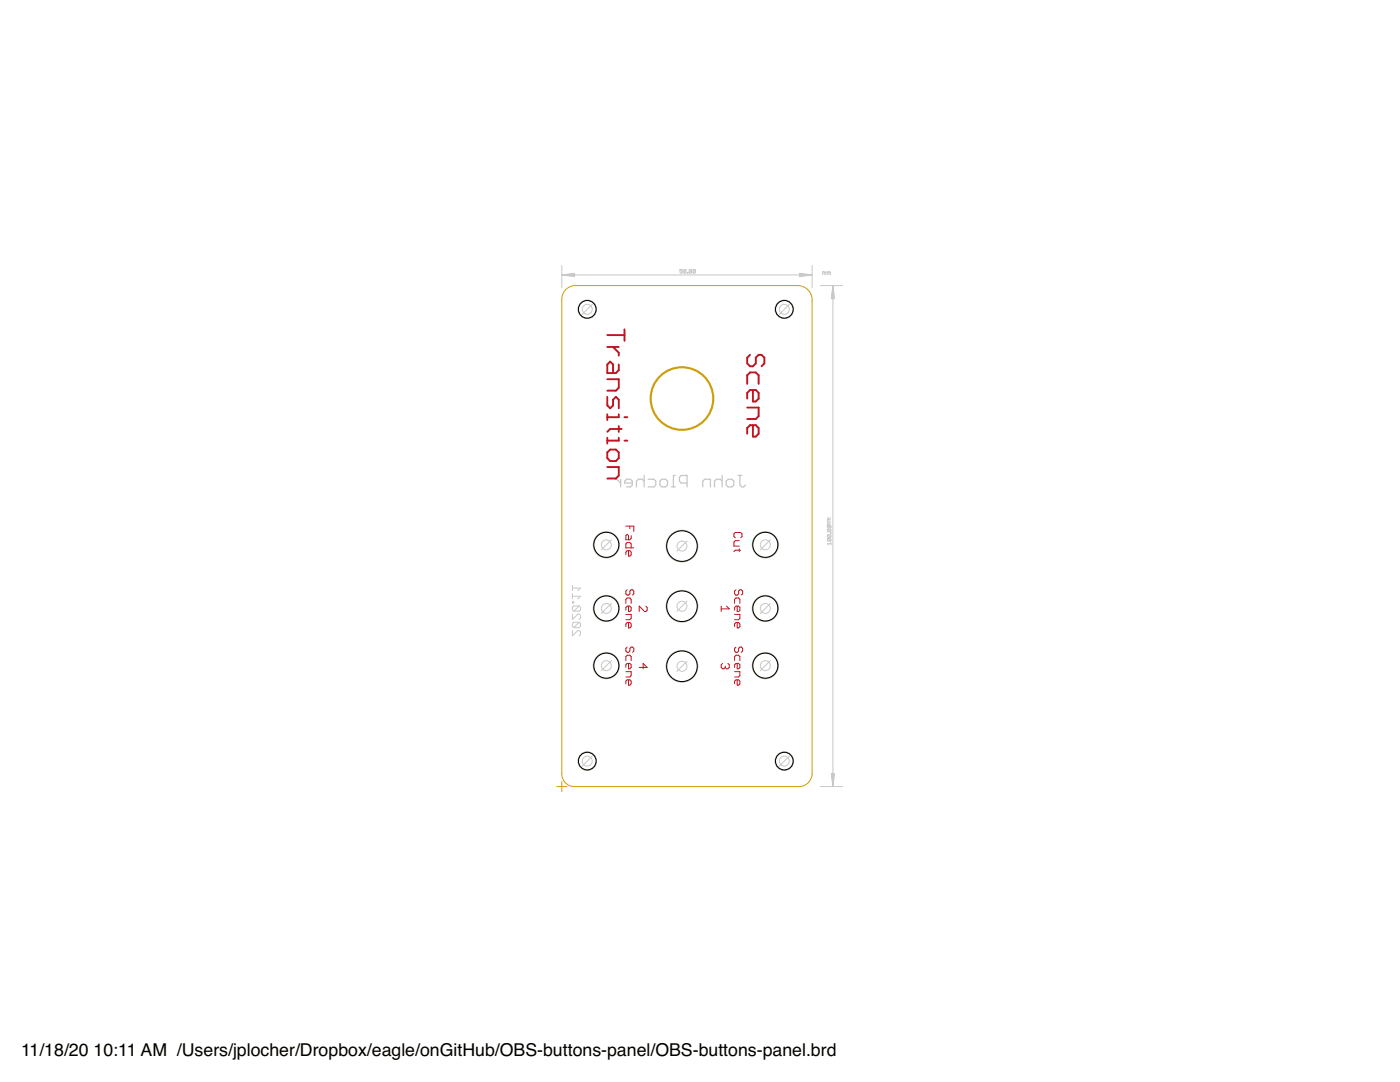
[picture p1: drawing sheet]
<svg xmlns="http://www.w3.org/2000/svg" width="279mm" height="216mm" viewBox="0 0 279 216" stroke-linecap="round" stroke-linejoin="round" font-family="sans-serif">
<g fill="none" stroke="#c8c8c8" stroke-width=".2">
<path d="M112.1 53v4.4M112.2 54.9h49.8M112.2 54.9l2.5-.4v.7zM112.2 54.9l2.5 .1M112.2 54.9l2.5 .2M114.7 54.7l-2.5 .2M114.7 54.6l-2.5 .3M136.2 53.8h-.5v.3l.2-.1 .3 .1-.2 .4-.3-.1M136.9 53.9l-.4-.1-.1 .6M136.9 53.9l-.1 .6-.4-.1M136.9 53.9l-.5 .5M137.2 54.4l.1 .1z"/>
<path d="M138 53.9l-.3-.1-.2 .6M138 53.9l-.1 .6-.4-.1M138 53.9l-.5 .5M138.8 53.9l-.4-.1-.1 .6M138.8 53.9v.5l-.1 .1-.4-.1M138.8 53.9l-.5 .5M159.6 54.5l2.4 .4-2.4 .3zM159.6 54.7l2.4 .2M159.6 54.6l2.4 .3M162 54.9l-2.4 .1M162 54.9l-2.4 .2M162.1 53v4.4"/>
<path d="M163.7 57h4.5M164.5 54.4l-.3-.2v.6M164.5 54.4v.4M164.5 54.4l.2-.2 .1 .2v.4M165.4 54.4l-.3-.2v.6M165.4 54.4l.2-.2 .2 .2v.4M165.4 54.4v.4M166.2 57v99.9M166.2 57l.3 2.6h-.6zM166.2 57l-.1 2.6M166.2 57l.1 2.6M166.2 57l-.2 2.6"/>
<path d="M166.2 57l.3 2.6M114.2 116.8v1.1M114.2 118.4v1.1M114.2 119h1.6l-.5 .5M114.2 117.3h1.6l-.5 .6M165.2 104.9h.5l.1 .1-.1 .3M165.2 105.6h.5l.1 .1-.1 .4M165.2 106.7h.5l.1 .1-.1 .4M165.2 107.5h.5l.1 .1-.1 .4M165.2 107.5l-.1 .1 .1 .4h.5M165.2 104.9l-.1 .1 .1 .3h.5M165.2 105.6l-.1 .1 .1 .4h.5"/>
<path d="M165.2 106.7l-.1 .1 .1 .4h.5M165.2 107.5l.5 .5M165.2 106.7l.5 .5M165.2 105.6l.5 .5M165.2 104.9l.5 .4M165.3 103.7l-.2 .3h.6M165.3 104.6l-.2 .3h.6M165.3 104.6h.4M165.3 103.7h.4M165.7 106.3l.1 .2zM165.7 104.3h-.4l-.2 .2 .2 .1M165.7 103.4h-.4l-.2 .1 .2 .2"/>
<path d="M165.8 108.5h-.7l.3 .2M165.8 108.2v.5M114.2 120.1h.3v.2h-.3zM114.2 122.5v1.1l1.1-1.1h.3l.2 .3v.5l-.2 .3M114.2 125.8v1.1l1.1-1.1h.3l.2 .3v.5l-.2 .3M115.6 120.9h-1.1l-.3 .3v.5l.3 .3M115.6 124.2h-1.1l-.3 .2v.6l.3 .2M115.6 120.9l.2 .3v.5l-.2 .3h-1.1M115.6 124.2l.2 .2v.6l-.2 .2h-1.1M115.6 124.2l-1.1 1M115.6 120.9l-1.1 1.1M163.7 157h4.5"/>
<path d="M165.9 154.3h.6l-.3 2.6zM166 154.3l.2 2.6M166.1 154.3l.1 2.6M166.3 154.3l-.1 2.6M166.5 154.3l-.3 2.6"/>
</g>
<g fill="none" stroke="#c8c8c8" stroke-width=".25">
<path d="M122.7 95.6h.4l.8 .8M123.9 95.6v1.6M126.2 96.4h-1.5v-.4l.4-.4h.7l.4 .4v.8l-.4 .4h-.7M128.5 96l-.3-.4h-.8l-.4 .4v1.2M128.5 94.9v2.3M129.3 95.6h1.2l.4 .4v.8l-.4 .4h-1.2M131.7 96l.4-.4h.7l.4 .4v.8l-.4 .4h-.7l-.4-.4zM134 97.2h.8M134.8 94.9h-.4v2.3M137.1 96.4h-1.1l-.4-.4v-.8l.4-.3h1.1v2.3M140.3 97.2v-1.2l.3-.4h1.2v1.6M144.1 96l-.4-.4h-.7l-.4 .4v1.2"/>
<path d="M144.1 94.9v2.3M144.9 96l.4-.4h.8l.4 .4v.8l-.4 .4h-.8l-.4-.4zM147.3 94.9h.7M147.7 94.9v1.9l.3 .4h.4l.4-.4"/>
</g>
<g fill="#c8c8c8" stroke="#c8c8c8" stroke-width=".2">
<circle cx="136.1" cy="121" r="3.2"/>
<circle cx="136.1" cy="132.9" r="3.2"/>
<circle cx="136.1" cy="109" r="3.2"/>
<circle cx="152.7" cy="108.7" r="2.6"/>
<circle cx="121" cy="108.7" r="2.6"/>
<circle cx="152.7" cy="121.4" r="2.6"/>
<circle cx="152.7" cy="132.8" r="2.6"/>
<circle cx="121" cy="132.8" r="2.6"/>
<circle cx="121" cy="121.4" r="2.6"/>
<circle cx="117.2" cy="61.7" r="1.84"/>
<circle cx="156.5" cy="61.7" r="1.84"/>
<circle cx="117.2" cy="151.9" r="1.84"/>
<circle cx="156.5" cy="151.9" r="1.84"/>
</g>
<g fill="none" stroke="#bf1421" stroke-width=".38">
<path d="M121.2 66.9h3.4M121.2 69.2h2.3M121.2 75.7h2.3v1.7l-.6 .6h-1.7M121.2 79.2v1.7l.6 .6 .5-.6v-1.1l.6-.6 .6 .6v1.7M122.3 69.2l1.2 1.2v.6M123.5 72.7v1.2l-.6 .5h-1.7v-1.7l.6-.5 .5 .5v1.7M124.6 65.7v2.3M149.1 76.6v-1.7l.6-.6h1.1l.6 .6v1.7M149.7 70.8l-.6 .6v1.1l.6 .6h.6l.5-.6v-1.1l.6-.6h.6l.5 .6v1.1l-.5 .6M150.3 77.8v2.3h.5l.6-.6v-1.1l-.6-.6h-1.1l-.6 .6v1.1M121.2 90.3l.6-.6h1.1l.6 .6v1.1l-.6 .6h-1.1l-.6-.6zM121.2 93.2h2.3v1.7l-.6 .6h-1.7"/>
<path d="M121.2 82.7v1.1M121.2 87.4v1.1M123.5 82.7v.5h-2.3M123.5 85v1.2M123.5 87.4v.5h-2.3M124.1 85.6h-2.3l-.6 .6M124.6 83.2h.6M124.6 87.9h.6M149.1 81.3h2.3v1.7l-.6 .6h-1.7M150.3 84.8v2.3h.5l.6-.5v-1.2l-.6-.6h-1.1l-.6 .6v1.2"/>
</g>
<g fill="none" stroke="#bf1421" stroke-width=".2">
<path d="M124.9 105h1.6v1M125.2 117.7l-.3 .2v.6l.3 .2h.2l.3-.2v-.6l.3-.2h.2l.3 .2v.6l-.3 .2M125.4 109.9v1.1h.3l.3-.3v-.5l-.3-.3h-.5l-.3 .3v.5M125.7 105v.5M126 106.9v.5l-.3 .3h-.8v-.8l.3-.3 .2 .3v.8M126 109.3v-.8l-.3-.2h-.5l-.3 .2v.8h1.6M146.7 107.3l-.2-.2v-.6l.2-.2h1.1l.3 .2v.6l-.3 .2M146.9 117.7l-.3 .2v.6l.3 .2h.2l.3-.2v-.6l.3-.2h.2l.3 .2v.6l-.3 .2M147.5 107.9h-.8l-.2 .3v.8h1M147.5 109.5v.6M147.8 109.8h-1.1l-.2 .3M124.9 120.4v-.8l.3-.3h.5l.3 .3v.8"/>
<path d="M124.9 122.6h1.1v.8l-.3 .3h-.8M124.9 131.8v-.8l.3-.3h.5l.3 .3v.8M124.9 134h1.1v.8l-.3 .3h-.8M125.2 129.1l-.3 .3v.5l.3 .3h.2l.3-.3v-.5l.3-.3h.2l.3 .3v.5l-.3 .3M125.4 120.9v1.1h.3l.3-.2v-.6l-.3-.3h-.5l-.3 .3v.6M125.4 124.2v1.1h.3l.3-.3v-.5l-.3-.3h-.5l-.3 .3v.5M125.4 132.4v1.1h.3l.3-.3v-.5l-.3-.3h-.5l-.3 .3v.5M125.4 135.7v1h.3l.3-.2v-.6l-.3-.2h-.5l-.3 .2v.6M127.6 133.2h1.6l-.8-.8v1.1M128.9 120.9l.3 .3v.6l-.3 .2h-.3l-1-1.1v1.1M143.9 120.9v1.1M144.2 132.4l-.3 .3v.5l.3 .3h.3l.2-.3"/>
<path d="M144.7 132.9v.3M145 120.9l.5 .6h-1.6M145.3 132.4l.2 .3v.5l-.2 .3h-.3l-.3-.3M146.6 120.4v-.8l.3-.3h.5l.3 .3v.8M146.6 131.8v-.8l.3-.3h.5l.3 .3v.8M146.6 122.6h1.1v.8l-.3 .3h-.8M146.6 134h1.1v.8l-.3 .3h-.8M146.9 129.1l-.3 .3v.5l.3 .3h.2l.3-.3v-.5l.3-.3h.2l.3 .3v.5l-.3 .3M147.1 120.9v1.1h.3l.3-.2v-.6l-.3-.3h-.5l-.3 .3v.6M147.1 124.2v1.1h.3l.3-.3v-.5l-.3-.3h-.5l-.3 .3v.5M147.1 132.4v1.1h.3l.3-.3v-.5l-.3-.3h-.5l-.3 .3v.5M147.1 135.7v1h.3l.3-.2v-.6l-.3-.2h-.5l-.3 .2v.6"/>
</g>
<g fill="none" stroke="#cc9e0a" stroke-width=".2">
<path d="M111.1 157h2M112.1 155.9v2.1"/>
<circle cx="136.1" cy="121" r="3"/>
</g>
<circle cx="136.1" cy="79.5" r="6.2" fill="none" stroke="#cc9e0a" stroke-width=".42"/>
<circle cx="136.1" cy="121" r="3" fill="#fff" stroke="#000" stroke-width=".2"/>
<circle cx="136.1" cy="132.9" r="3" fill="none" stroke="#cc9e0a" stroke-width=".2"/>
<circle cx="136.1" cy="132.9" r="3" fill="#fff" stroke="#000" stroke-width=".2"/>
<circle cx="136.1" cy="109" r="3" fill="none" stroke="#cc9e0a" stroke-width=".2"/>
<circle cx="136.1" cy="109" r="3" fill="#fff" stroke="#000" stroke-width=".2"/>
<circle cx="152.7" cy="108.7" r="2.5" fill="none" stroke="#cc9e0a" stroke-width=".2"/>
<circle cx="152.7" cy="108.7" r="2.5" fill="#fff" stroke="#000" stroke-width=".2"/>
<circle cx="121" cy="108.7" r="2.5" fill="none" stroke="#cc9e0a" stroke-width=".2"/>
<circle cx="121" cy="108.7" r="2.5" fill="#fff" stroke="#000" stroke-width=".2"/>
<circle cx="152.7" cy="121.4" r="2.5" fill="none" stroke="#cc9e0a" stroke-width=".2"/>
<circle cx="152.7" cy="121.4" r="2.5" fill="#fff" stroke="#000" stroke-width=".2"/>
<circle cx="152.7" cy="132.8" r="2.5" fill="none" stroke="#cc9e0a" stroke-width=".2"/>
<circle cx="152.7" cy="132.8" r="2.5" fill="#fff" stroke="#000" stroke-width=".2"/>
<circle cx="121" cy="132.8" r="2.5" fill="none" stroke="#cc9e0a" stroke-width=".2"/>
<circle cx="121" cy="132.8" r="2.5" fill="#fff" stroke="#000" stroke-width=".2"/>
<circle cx="121" cy="121.4" r="2.5" fill="none" stroke="#cc9e0a" stroke-width=".2"/>
<circle cx="121" cy="121.4" r="2.5" fill="#fff" stroke="#000" stroke-width=".2"/>
<circle cx="117.2" cy="61.7" r="1.76" fill="none" stroke="#cc9e0a" stroke-width=".2"/>
<circle cx="117.2" cy="61.7" r="1.76" fill="#fff" stroke="#000" stroke-width=".2"/>
<circle cx="156.5" cy="61.7" r="1.76" fill="none" stroke="#cc9e0a" stroke-width=".2"/>
<circle cx="156.5" cy="61.7" r="1.76" fill="#fff" stroke="#000" stroke-width=".2"/>
<circle cx="117.2" cy="151.9" r="1.76" fill="none" stroke="#cc9e0a" stroke-width=".2"/>
<circle cx="117.2" cy="151.9" r="1.76" fill="#fff" stroke="#000" stroke-width=".2"/>
<circle cx="156.5" cy="151.9" r="1.76" fill="none" stroke="#cc9e0a" stroke-width=".2"/>
<circle cx="156.5" cy="151.9" r="1.76" fill="#fff" stroke="#000" stroke-width=".2"/>
<path d="M112.9 57.8a2.95 2.95 0 0 1 1.7-.8h44.7a2.86 2.86 0 0 1 2.8 2.9v94.6a2.64 2.64 0 0 1-2.8 2.5h-44.7a2.51 2.51 0 0 1-2.5-2.5v-94.6a2.72 2.72 0 0 1 .8-2.1z" fill="none" stroke="#cc9e0a" stroke-width=".2"/>
<g fill="none" stroke="#c8c8c8" stroke-width=".2">
<path d="M118.2 60.7l-2 2M157.5 60.7l-2 2M122 107.7l-2 2M137.1 120l-2 2M137.1 107.9l-2 2.1M153.8 107.7l-2.1 2M122 131.8l-2 2M122 120.4l-2 2M137.1 132l-2 2M153.8 120.4l-2.1 2M153.8 131.8l-2.1 2M118.2 150.9l-2 2"/>
<path d="M157.5 150.9l-2 2"/>
<circle cx="117.2" cy="61.7" r=".99"/>
<circle cx="156.5" cy="61.7" r=".99"/>
<circle cx="121" cy="108.7" r=".99"/>
<circle cx="136.1" cy="109" r=".99"/>
<circle cx="152.7" cy="108.7" r=".99"/>
<circle cx="121" cy="132.8" r=".99"/>
<circle cx="121" cy="121.4" r=".99"/>
<circle cx="136.1" cy="132.9" r=".99"/>
<circle cx="136.1" cy="121" r=".99"/>
<circle cx="152.7" cy="132.8" r=".99"/>
<circle cx="152.7" cy="121.4" r=".99"/>
<circle cx="117.2" cy="151.9" r=".99"/>
<circle cx="156.5" cy="151.9" r=".99"/>
</g>
<g font-size="3.5">
<text x="4.2" y="210.7">11/18/20</text>
<text x="18.7" y="210.7">10:11 AM /Users/jplocher/Dropbox/eagle/onGitHub/OBS-buttons-panel/OBS-buttons-panel.brd</text>
</g>
</svg>
